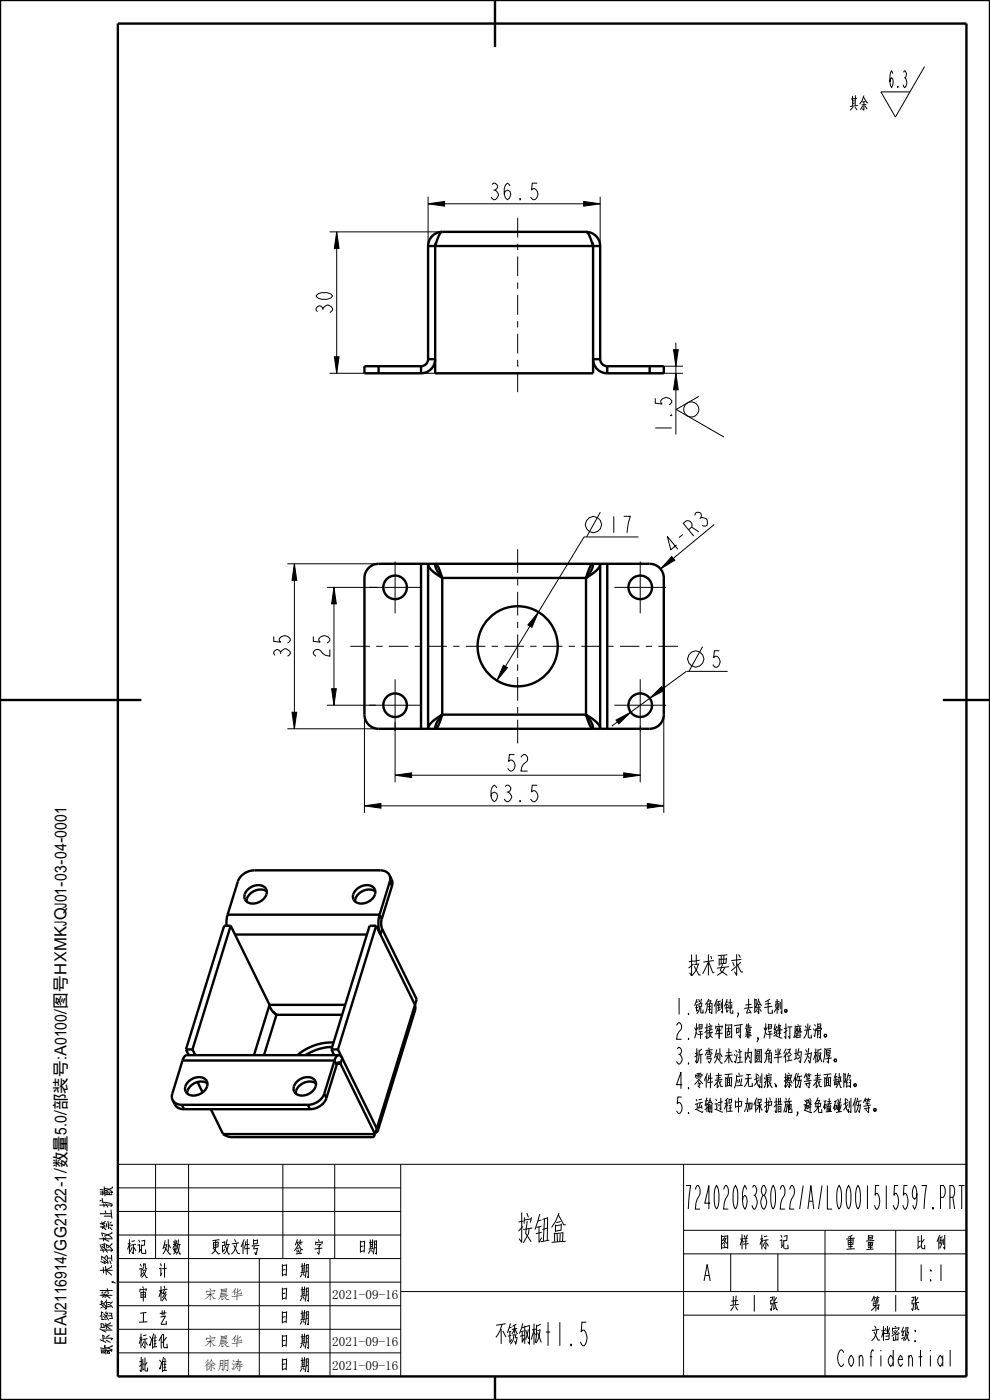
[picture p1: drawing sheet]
<svg xmlns="http://www.w3.org/2000/svg" width="210mm" height="297mm" viewBox="0 0 210 297" stroke-linecap="round" stroke-linejoin="round" font-family="sans-serif">
<g fill="#000">
<path d="M71.4 49.2l.5 3.5h-1zM90.8 43.2l3.5-.5v1zM123.8 42.7l3.5 .5-3.5 .5zM70.9 75.7h1l-.5 3.5zM142.9 74.2h1l-.5 3.5zM143.4 79.2l.5 3.5h-1zM62.4 119.6l.5 3.5h-1zM70.8 124.6l.5 3.5h-1zM114.2 129.8l-1.4 3.3-.8-.5zM142.5 118.1l.6 .7-3 1.9zM61.9 151.1h1l-.5 3.5zM70.3 146.1h1l-.5 3.5z"/>
<path d="M106.8 141.1l.8 .5-2.2 2.8zM130.7 152.8l3.1-1.7-2.5 2.5zM137.8 148.1l2.5-2.4 .6 .8zM77.3 170.9l3.5-.5v1zM83.8 164.5l3.5-.5v1zM132.3 164l3.5 .5-3.5 .5zM137.3 170.4l3.5 .5-3.5 .5z"/>
</g>
<g fill="none" stroke="#000" stroke-width=".21">
<path d="M186.9 19.5h6.1l-3.1 5.3zM196.1 14.1l-3.1 5.4M114 38.9h-1.1l-.2 1.4 .4-.3a1.17 1.17 0 0 1 1 1.2 1.17 1.17 0 0 1-1 1.2l-.5-.6M69.9 49.2h23.9M71.4 49.2l.5 3.5h-1zM71.4 49.2v30M90.8 43.2l3.5-.5v1zM90.8 41.7v10.5M90.8 43.2h36.5M123.8 42.7l3.5 .5-3.5 .5zM127.3 41.7v10.5M69.9 79.2h7.4"/>
<path d="M70.9 75.7h1l-.5 3.5zM89.3 79.2h3M140.8 79.2h4.1M140.8 77.7h4.1M142.9 74.2h1l-.5 3.5zM143.4 79.2l.5 3.5h-1zM143.4 72.7v19.5M148.2 84.1l-4.8 2.8 10.2 5.8M60.9 119.6h19.4M62.4 119.6l.5 3.5h-1zM62.4 119.6v35M127.3 108.7l-2.9 5.2"/>
<path d="M135.5 113.9h-11.6l-18.5 30.5 1.8 .8 2.6 .4M142.5 118.1l.6 .7-3 1.9zM151.5 111.3l-11.4 9.4M69.3 124.6h10.7M70.8 124.6l.5 3.5h-1zM70.8 124.6v25M114.2 129.8l-1.4 3.3-.8-.5zM149 137.2l-2.9 5.2M60.9 154.6h19.4M61.9 151.1h1l-.5 3.5zM69.3 149.6h10.4M70.3 146.1h1l-.5 3.5z"/>
<path d="M77.3 151.6v20.8M83.8 153.2v12.8M106.8 141.1l.8 .5-2.2 2.8zM130.7 152.8l3.1-1.7-2.5 2.5zM133.8 151.1a2.5 2.5 0 0 0 2 1M135.8 154v12M137.8 148.1l2.5-2.4 .6 .8zM140.8 151.6v20.8M154.4 142.4h-8.8l-15.8 11.6M77.3 170.9l3.5-.5v1zM77.3 170.9h63.5M83.8 164.5l3.5-.5v1z"/>
<path d="M83.8 164.5h52M114 166.6h-1.1l-.2 1.4 .4-.3a1.17 1.17 0 0 1 1 1.2 1.17 1.17 0 0 1-1 1.2l-.5-.6M132.3 164l3.5 .5-3.5 .5zM137.3 170.4l3.5 .5-3.5 .5zM25 247h180v45h-180zM25 257h60M25 252h60M33 247v20M40 247v45M60 247v20M71 247v20M85 247v45"/>
<path d="M145 247v45M145.5 251.5h1l-.5 5M147.5 252.3l.4-.8h.2a2.31 2.31 0 0 1-.2 2.9l-.4 2.1h1M201.5 254h.6a2.08 2.08 0 0 0 0-2.5h-.6v5M202.1 254l.4 2.5M203.4 251.5h1.2M204 251.5v5M25 277h60M25 272h60M25 267h60M25 262h60M55 267v25"/>
<path d="M70 267v25M85 274h120M145 279h60M145 266h60M145 261h60M155 266v8M165 266v8M175 261v31M190 261v13M25 287h60M25 282h60M179 287l-.4-.6a.98 .98 0 0 0-.8 .8 2.6 2.6 0 0 0 .5 2.7h.3l.4-.6"/>
<path d="M201.6 286.4v3.5"/>
<circle cx="146.6" cy="86.9" r="1.6"/>
<circle cx="125.9" cy="111.3" r="1.72"/>
<circle cx="147.6" cy="139.8" r="1.72"/>
</g>
<g fill="none" stroke="#000" stroke-width=".51">
<path d="M0 0h210v297h-210zM25 5h180v287h-180zM105 0v10M90.8 52.2v24M90.8 52.2h36.5M92.3 52.2v27h33.5v-27M92.5 51.4l-.2 .8M93.8 49.2a3 3 0 0 0-3 3M93.8 49.2h-.1a3.5 3.5 0 0 0-1.2 2.4l-.2 .6M93.8 49.2h30.5M124.3 49.2a3 3 0 0 1 3 3M124.3 49.2h.1a3.5 3.5 0 0 1 1.2 2.4l.2 .6"/>
<path d="M125.6 51.4l.2 .8M127.3 52.2v24M80.3 77.7v1.5M89.3 77.7h-12v1.5h12M89.3 77.7v1.5M90.8 76.2h1.5a3 3 0 0 1-3 3M90.8 76.2a1.5 1.5 0 0 1-1.5 1.5M127.3 76.2h-1.5a3 3 0 0 0 3 3M127.3 76.2a1.5 1.5 0 0 0 1.5 1.5M128.8 77.7h12v1.5h-12M128.8 77.7v1.5M137.8 77.7v1.5"/>
<path d="M89.3 119.6v35M92.3 119.6h.1a5.1 5.1 0 0 1 1.4 3l-.4-.5a4.4 4.4 0 0 1-1.1-2.5zM125.5 119.7l.3-.1a5.6 5.6 0 0 1-1.5 3l.7-2zM128.8 119.6v35M78.2 120.5l1.2-.7 .9-.2h57.5a3 3 0 0 1 3 3v29a3 3 0 0 1-3 3h-57.5a3 3 0 0 1-3-3v-29l.2-.9zM93 121.5l.8 1.1M93.8 122.6a5.6 5.6 0 0 1-3-2.8v-.2v35l.1-.3a6.1 6.1 0 0 1 2.9-2.7M93.8 122.6v29M93.8 122.6h30.5M124.3 122.6a5.6 5.6 0 0 0 3-2.8v-.2v35v-.3a6.1 6.1 0 0 0-3-2.7M124.3 122.6v29M125.1 121.5l-.8 1.1"/>
<path d="M0 148.5h30M93.8 151.6a5.4 5.4 0 0 1-1.4 3h-.1a5.6 5.6 0 0 1 1.5-3zM93.8 151.6l-.8 1.1M93.8 151.6h30.5M124.3 151.6l.4 .6a4.4 4.4 0 0 1 1.1 2.4h-.1a5.1 5.1 0 0 1-1.4-3zM124.3 151.6l.8 1.1M200 148.5h10M48.3 194l-.3 2.4M48.3 194h32.2M48.9 196.4h-1.3l-8.2 26.2M48.9 196.4l-8.1 26.2M48.9 196.4l8.3 16.8"/>
<path d="M49.9 198.3h27.9M79.8 196.4l8.2 16.8 .1 .6-8 26.1M79.8 196.4h-1.4l-8.1 26.2M79.8 196.4l-8.1 26.2M80.5 194l-.2 2.2 .4 2.1 .4-1.2M80.5 194l.5 1M81 195l-.1 1.1 .2 1M81.1 197.1l7.3 14.9-8.5 27.4M82.6 185.7l-.7-.8-1.2-.3h-26.8a3.8 3.8 0 0 0-3.4 2.4l-2.2 7M82.6 185.7l.2 .6-.1 .7M82.6 185.7l.6 1.3v.9M82.7 187l-2.2 7"/>
<path d="M82.7 187l.5 .9M83.2 187.9l-2.2 7.1M57.2 213.2l.2 .7 .5 .7M57.2 213.2l-3.3 10.6M57.2 213.2h16M57.9 214.6l.7 .7M58.6 215.3l-2.6 8.5M58.6 215.3h14M36.6 233.4l.5 .9a2.09 2.09 0 0 0 1.9 1M36.6 233.4l.8 .7 1.2 .3M38.6 234.4l.4 .9M38.6 234.4h26.7"/>
<path d="M38.7 225l-2.2 7.2 .1 1.2M38.7 225h32.3M39 235.3h26.7M39.4 222.6l.6 1.2M39.4 222.6h1.4M40.8 222.6l.6 1.2M41.9 229.6l1.1 2.1M44.7 235.3l2.6 5.3M65.3 234.4l.4 .9M68.8 232a3.8 3.8 0 0 1-3.5 2.4M68.8 232l.4 1M69.2 233a3.8 3.8 0 0 1-3.5 2.3"/>
<path d="M70.3 222.6h1.4M70.3 222.6l.6 1.2M71 225l.4 .9M71 225l-2.2 7M71.4 225.9l-2.2 7.1M71.5 225.7h.7M71.7 222.6l8.2 16.8M71.9 223.8h-32.3l-.5 .3-.4 .9M71.9 223.8l.4 .2 .3 .5-.4 1.2M71.9 223.8l-.5 .3-.4 .9M72.2 225.7a.42 .42 0 0 0-.5-.3 .42 .42 0 0 0-.3 .5M72.2 225.7l7.4 14.9"/>
<path d="M79.9 239.4l.2 .5M79.9 239.4l-.3 1.2M80.1 239.9l-.4 .3M47.3 240.6l.9 .5 1 .1h29.9l.5-.6M47.3 240.6h32.3M105 292v5"/>
</g>
<!-- layer: 02___PRT_ALL_AXES -->
<g fill="none" stroke="#000" stroke-width=".21">
<path d="M109.8 46.2v4.2M109.8 51.7v1.4M109.8 54.4v4.2M109.8 59.9v1.4M109.8 77.7h.1M109.8 62.6v4.2M109.8 68.1v1.4M109.8 70.8v4.2M109.8 76.3v1.4M109.8 79v4.2M83.8 119.1v11M109.8 116.5v5"/>
<path d="M135.8 119.1v11M74.3 137.1h4.2M78.3 124.6h11M79.8 137.1h1.3M82.5 137.1h4.1M88 137.1h1.3M90.6 137.1h4.2M96.1 137.1h1.4M98.8 137.1h4.2M104.3 137.1h1.3M107 137.1h4.1M109.8 122.9v1.3"/>
<path d="M109.8 125.5v5.1M109.8 131.9v1.4M109.8 134.6v5M112.5 137.1h1.3M115.1 137.1h4.2M120.6 137.1h1.4M123.3 137.1h4.2M128.8 137.1h1.3M130.3 124.6h11M131.5 137.1h4.1M137 137.1h1.3M139.7 137.1h4.1"/>
<path d="M78.3 149.6h11M83.8 144.1v11M109.8 141v1.3M109.8 143.6v5.1M109.8 150v1.3M109.8 152.7v5M130.3 149.6h11M135.8 144.1v11"/>
</g>
<g fill="none" stroke="#000" stroke-width=".51">
<path d="M52.6 188.7a2.48 2.48 0 0 1 3.9 0 2.21 2.21 0 0 1-1.6 2.7 2.04 2.04 0 0 1-3-.8v-.9zM56.6 189.1a2.86 2.86 0 0 0-4.3 2.1M75.6 188.7a2.48 2.48 0 0 1 3.9 0 2.21 2.21 0 0 1-1.6 2.7 2.04 2.04 0 0 1-3-.8v-.9zM79.6 189.1a2.86 2.86 0 0 0-4.3 2.1M40 229.4a2.51 2.51 0 0 1 3.9 0 2.19 2.19 0 0 1-1.6 2.7 1.98 1.98 0 0 1-3-.8l.1-1zM44 229.9a2.85 2.85 0 0 0-4.3 2.1M63 229.4a2.51 2.51 0 0 1 3.9 0 2.19 2.19 0 0 1-1.6 2.7 1.98 1.98 0 0 1-3-.8l.1-1zM67 229.9a2.85 2.85 0 0 0-4.3 2.1M70.5 222.1a11.2 11.2 0 0 0-5.7 1.7M70.8 221.2a11.2 11.2 0 0 0-7.7 2.6"/>
<circle cx="83.8" cy="124.6" r="2.5"/>
<circle cx="109.8" cy="137.1" r="8.5"/>
<circle cx="135.8" cy="124.6" r="2.5"/>
<circle cx="83.8" cy="149.6" r="2.5"/>
<circle cx="135.8" cy="149.6" r="2.5"/>
</g>
<text font-size="9.1" x="106.5" y="264">按钮盒</text>
<g font-size="6.5">
<text x="142.1" y="207.2">技术要求</text>
<text x="150.6" y="256.5">724020638022/A/L0001515597.PRT</text>
<text x="102.8" y="285.5">不锈钢板t1.5</text>
</g>
<g font-size="4.6">
<text x="180.1" y="23.6">其余</text>
<text x="188.4" y="18.5">6.3</text>
<text x="103.5" y="42.4">36.5</text>
<text x="70.5" y="67" transform="rotate(-90 70.5 67)">30</text>
<text x="142.5" y="92.2" transform="rotate(-90 142.5 92.2)">1.5</text>
<text x="128.8" y="113">17</text>
<text x="142.3" y="117.7" transform="rotate(-40 142.3 117.7)">4-R 3</text>
<text x="61.6" y="139.9" transform="rotate(-90 61.6 139.9)">35</text>
<text x="70" y="139.9" transform="rotate(-90 70 139.9)">25</text>
<text x="150.5" y="141.5">5</text>
<text x="107" y="163.6">52</text>
<text x="103.5" y="170.1">63.5</text>
<text x="143" y="215.2">1.锐角倒钝,去除毛刺。</text>
<text x="143" y="220.5">2.焊接牢固可靠,焊缝打磨光滑。</text>
<text x="143" y="225.7">3.折弯处未注内圆角半径均为板厚。</text>
<text x="143" y="231">4.零件表面应无划痕、擦伤等表面缺陷。</text>
<text x="143" y="236.2">5.运输过程中加保护措施,避免磕碰划伤等。</text>
<text x="25.6" y="266.2">标记</text>
<text x="33.1" y="266.2">处数</text>
<text x="41.5" y="266.2">更改文件号</text>
<text x="61.2" y="266.2">签 字</text>
<text x="74.6" y="266.2">日期</text>
<text x="150.6" y="265.2">图 样 标 记</text>
<text x="178.2" y="265.2">重 量</text>
<text x="193.2" y="265.2">比 例</text>
<text x="28.2" y="271.2">设 计</text>
<text x="58.2" y="271.2">日 期</text>
<text x="149.1" y="271.7">A</text>
<text x="194.9" y="271.7">1:1</text>
<text x="28.2" y="281.2">工 艺</text>
<text x="28.2" y="276.2">审 核</text>
<text x="58.2" y="281.2">日 期</text>
<text x="58.2" y="276.2">日 期</text>
<text x="154.3" y="278.2">共 1 张</text>
<text x="184.3" y="278.2">第 1 张</text>
<text x="27.4" y="286.2">标准化</text>
<text x="58.2" y="286.2">日 期</text>
<text x="182.3" y="284.6">文档密级:</text>
<text x="28.2" y="291.2">批 准</text>
<text x="58.2" y="291.2">日 期</text>
<text x="179.8" y="289.9">Confidential</text>
</g>
<text font-size="3.9" x="24" y="287.5" transform="rotate(-90 24 287.5)">歌尔保密资料,未经授权禁止扩散</text>
<text font-size="3.5" x="14.1" y="285.4" transform="rotate(-90 14.1 285.4)">EEAJ2116914/GG21322-1/数量5.0/部装号:A0100/图号HXMKJQJ01-03-04-0001</text>
<g font-size="2.8">
<text x="43.3" y="275.6">宋晨华</text>
<text x="70.4" y="275.6">2021-09-16</text>
<text x="43.3" y="285.6">宋晨华</text>
<text x="70.4" y="285.6">2021-09-16</text>
<text x="43.3" y="290.6">徐朋涛</text>
<text x="70.4" y="290.6">2021-09-16</text>
</g>
</svg>
